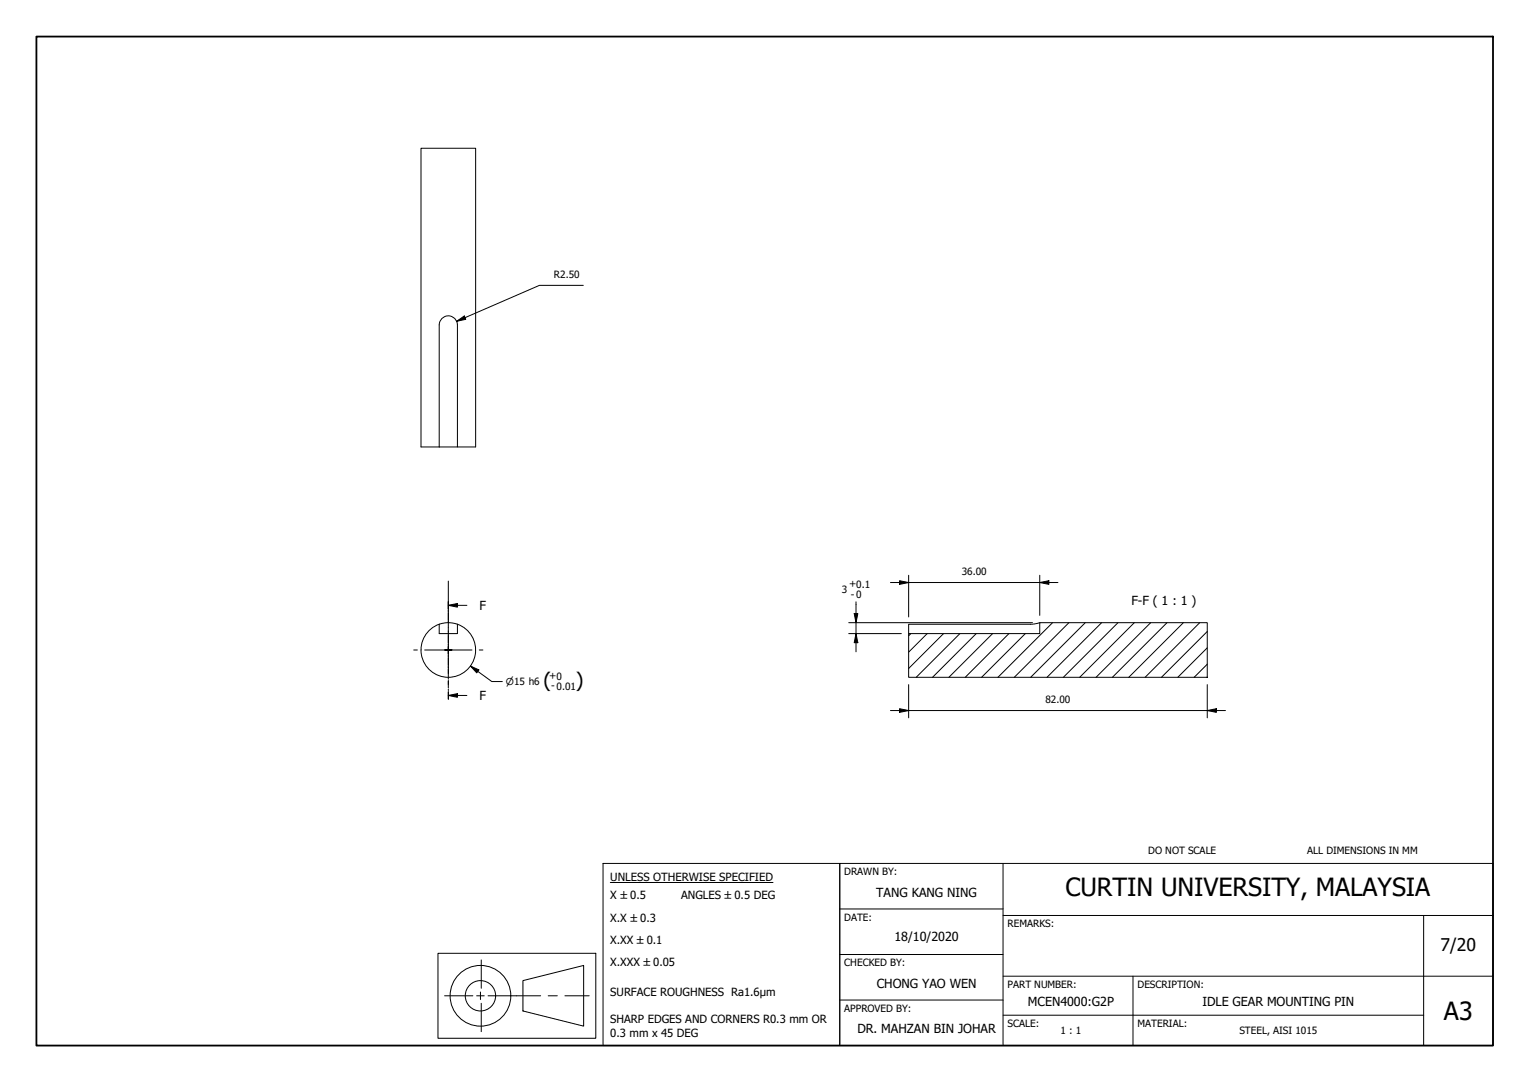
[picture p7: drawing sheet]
<svg xmlns="http://www.w3.org/2000/svg" width="420mm" height="297mm" viewBox="0 0 420 297" stroke-linecap="round" stroke-linejoin="round" font-family="sans-serif">
<!-- layer: Hatch (ISO) -->
<g fill="none" stroke="#000" stroke-width=".27">
<path d="M250.1 173.9l-.6 .6M254.6 173.9l-5.1 5.1M259.1 173.9l-9.6 9.6M263.6 173.9l-12 12M268.1 173.9l-12 12M272.6 173.9l-12 12M277.1 173.9l-12 12M281.6 173.9l-12 12M289 170.9l-14.9 15M293.5 170.9l-15 15M298 170.9l-15 15M302.5 170.9l-15 15"/>
<path d="M307 170.9l-15 15M311.5 170.9l-15 15M316 170.9l-15 15M320.5 170.9l-15 15M325 170.9l-15 15M329.5 170.9l-15 15M331.5 177.8l-8.1 8.1M331.5 173.4l-12.6 12.5M331.5 182.3l-3.6 3.6"/>
</g>
<!-- layer: Visible (ISO) -->
<path d="M121.3 87.4a2.5 2.5 0 0 1 2.8-.5 2.5 2.5 0 0 1 1.5 2.3v33.5h-5v-33.5l.2-1zM120.6 122.7h-5v-82h15v82h-5M120.6 171.4a7.5 7.5 0 0 1 5 0M120.6 171.4v2.5h5v-2.5M120.6 171.4a7.5 7.5 0 0 0-3.5 11.5 7.5 7.5 0 0 0 12 0 7.5 7.5 0 0 0-3.5-11.5M249.5 173.9h36v-3h46v15h-82zM285.5 170.9l-2.5 .5h-33.5v2.5" fill="none" stroke="#000" stroke-width=".27"/>
<!-- layer: Section Line (ISO) -->
<g fill="none" stroke="#000" stroke-width=".27">
<path d="M123.1 166.2l2.5-.5v1zM123.1 165.2v2M123.1 167.5v.4M123.1 168.3v2M123.1 170.6v.4M123.1 171.3v2.1M123.1 173.7v.4M123.1 174.4v2.1M123.1 176.8v.4M123.1 177.5v2.1M123.1 179.9v.4M123.1 166.2h5.1"/>
<path d="M123.1 190.9l2.5-.5v1zM123.1 180.6v2.1M123.1 183v.4M123.1 183.7v2.1M123.1 186.1v.4M123.1 186.8v2.1M123.1 189.2v.4M123.1 189.9v2.1M123.1 190.9h5.1"/>
</g>
<g fill="#000">
<path d="M123.1 166.2l2.5-.5v1z" fill-rule="evenodd"/>
<path d="M123.1 190.9l2.5-.5v1z" fill-rule="evenodd"/>
</g>
<!-- layer: Border (ISO) -->
<path d="M10 10h400v277h-400z" fill="none" stroke="#000" stroke-width=".5"/>
<!-- layer: Title (ISO) -->
<g fill="none" stroke="#000" stroke-width=".27">
<path d="M165.6 237h65v50h-65zM230.6 237h179.4v50h-179.4zM275.5 237v50M167.6 242.3h44.7M230.6 249.5h44.9M275.5 251.3h134.5M391 251.3v35.7M120.3 261.7h43.3v23.3h-43.3zM122.1 273.4h7.8M130.9 273.4h2.1M131.9 272.3v2.1M132.2 263.5v7.8"/>
<path d="M132.2 275.4v7.8M134 273.4h14.5M143.6 269.2l16.7-4.2v16.7l-16.7-4.2zM150.5 273.4h2.6M155.1 273.4h6.7M230.6 274.5h44.9M230.6 262h44.9M275.5 278.7h115.5M275.5 268h134.5M311.1 268v19"/>
<circle cx="131.9" cy="273.4" r="8.3"/>
<circle cx="131.9" cy="273.4" r="4.2"/>
</g>
<!-- layer: Center Mark (ISO) -->
<path d="M123.1 159.5v11.7M113.6 178.4h1M115.6 178.4h.1M116.6 178.4h6.5h-1M123.1 173.2v5.2v-1M123.1 179.4v-1v6.5M123.1 172.2h.1M124.1 178.4h-1h6.5M130.6 178.4h.1M131.6 178.4h1M123.1 185.9h.1M123.1 186.9v1" fill="none" stroke="#000" stroke-width=".27"/>
<!-- layer: Dimension (ISO) -->
<g fill="none" stroke="#000" stroke-width=".27">
<path d="M160.2 78.3h-12.1l-22.7 9.9M125.4 88.2l2.1-1.5 .4 1zM244.5 159.9h46M247 159.4l2.5 .5-2.5 .5zM249.5 157.9v11.5M285.5 159.9l2.5-.5v1zM285.5 157.9v11M233.1 173.9h14.4M233.1 170.9h50.4M234.6 168.4h1l-.5 2.5zM235.1 173.9l.5 2.5h-1zM235.1 165.2v13.7"/>
<path d="M129.2 182.8l2.3 1.1-.6 .8zM129.2 182.8l5.9 4.3h2.8M244.5 195.1h92M247 194.6l2.5 .5-2.5 .5zM249.5 187.9v9.2M331.5 195.1l2.5-.5v1zM331.5 187.9v9.2"/>
</g>
<g fill="#000">
<path d="M125.4 88.2l2.1-1.5 .4 1z" fill-rule="evenodd"/>
<path d="M285.5 159.9l2.5-.5v1z" fill-rule="evenodd"/>
<path d="M234.6 168.4h1l-.5 2.5z" fill-rule="evenodd"/>
<path d="M235.1 173.9l.5 2.5h-1z" fill-rule="evenodd"/>
<path d="M247 159.4l2.5 .5-2.5 .5z" fill-rule="evenodd"/>
<path d="M129.2 182.8l2.3 1.1-.6 .8z" fill-rule="evenodd"/>
<path d="M247 194.6l2.5 .5-2.5 .5z" fill-rule="evenodd"/>
<path d="M331.5 195.1l2.5-.5v1z" fill-rule="evenodd"/>
</g>
<g font-size="6.9">
<text x="292.6" y="246.1">CURTIN UNIVERSITY, MALAYSIA</text>
<text x="396.5" y="280">A3</text>
</g>
<g font-size="5.5">
<text x="149.2" y="188.6">(</text>
<text x="158.2" y="188.6">)</text>
</g>
<text font-size="4.8" x="395.6" y="261.1">7/20</text>
<g font-size="3.4">
<text x="131.7" y="167.4">F</text>
<text x="310.7" y="166">F-F ( 1 : 1 )</text>
<text x="131.7" y="192.2">F</text>
<text x="240.6" y="246.2">TANG KANG NING</text>
<text x="245.6" y="258.4">18/10/2020</text>
<text x="240.8" y="271.2">CHONG YAO WEN</text>
<text x="282.3" y="276.2">MCEN4000:G2P</text>
<text x="330.2" y="276.2">IDLE GEAR MOUNTING PIN</text>
<text x="235.4" y="283.7">DR. MAHZAN BIN JOHAR</text>
</g>
<g font-size="3.1">
<text x="167.6" y="241.8">UNLESS OTHERWISE SPECIFIED</text>
<text x="167.6" y="246.9">X ±0.5</text>
<text x="187.1" y="246.9">ANGLES ±0.5 DEG</text>
<text x="167.6" y="253">X.X ±0.3</text>
<text x="167.6" y="259.1">X.XX ±0.1</text>
<text x="167.6" y="265.1">X.XXX ±0.05</text>
<text x="167.6" y="273.5">SURFACE ROUGHNESS Ra1.6µm</text>
<text x="167.6" y="280.9">SHARP EDGES AND CORNERS R0.3 mm OR</text>
<text x="167.6" y="284.6">0.3 mm x 45 DEG</text>
</g>
<g font-size="2.7">
<text x="152.1" y="76.3">R2.50</text>
<text x="233.2" y="161.3">+0.1</text>
<text x="264.1" y="157.9">36.00</text>
<text x="231.2" y="162.8">3</text>
<text x="233.7" y="164.1">- 0</text>
<text x="150.8" y="186.5">+0</text>
<text x="151.3" y="189.2">- 0.01</text>
<text x="287.1" y="193">82.00</text>
<text x="315.3" y="234.4">DO NOT SCALE</text>
<text x="359" y="234.4">ALL DIMENSIONS IN MM</text>
<text x="231.9" y="240.3">DRAWN BY:</text>
<text x="231.9" y="252.8">DATE:</text>
<text x="276.7" y="254.6">REMARKS:</text>
<text x="231.9" y="265.3">CHECKED BY:</text>
<text x="276.7" y="271.2">PART NUMBER:</text>
<text x="312.4" y="271.3">DESCRIPTION:</text>
<text x="231.9" y="277.8">APPROVED BY:</text>
<text x="276.7" y="282">SCALE:</text>
<text x="312.4" y="282">MATERIAL:</text>
<text x="291.3" y="284">1 : 1</text>
<text x="340.4" y="284">STEEL, AISI 1015</text>
</g>
<text font-size="2.6" x="138.9" y="188.1">⌀15 h6</text>
</svg>
